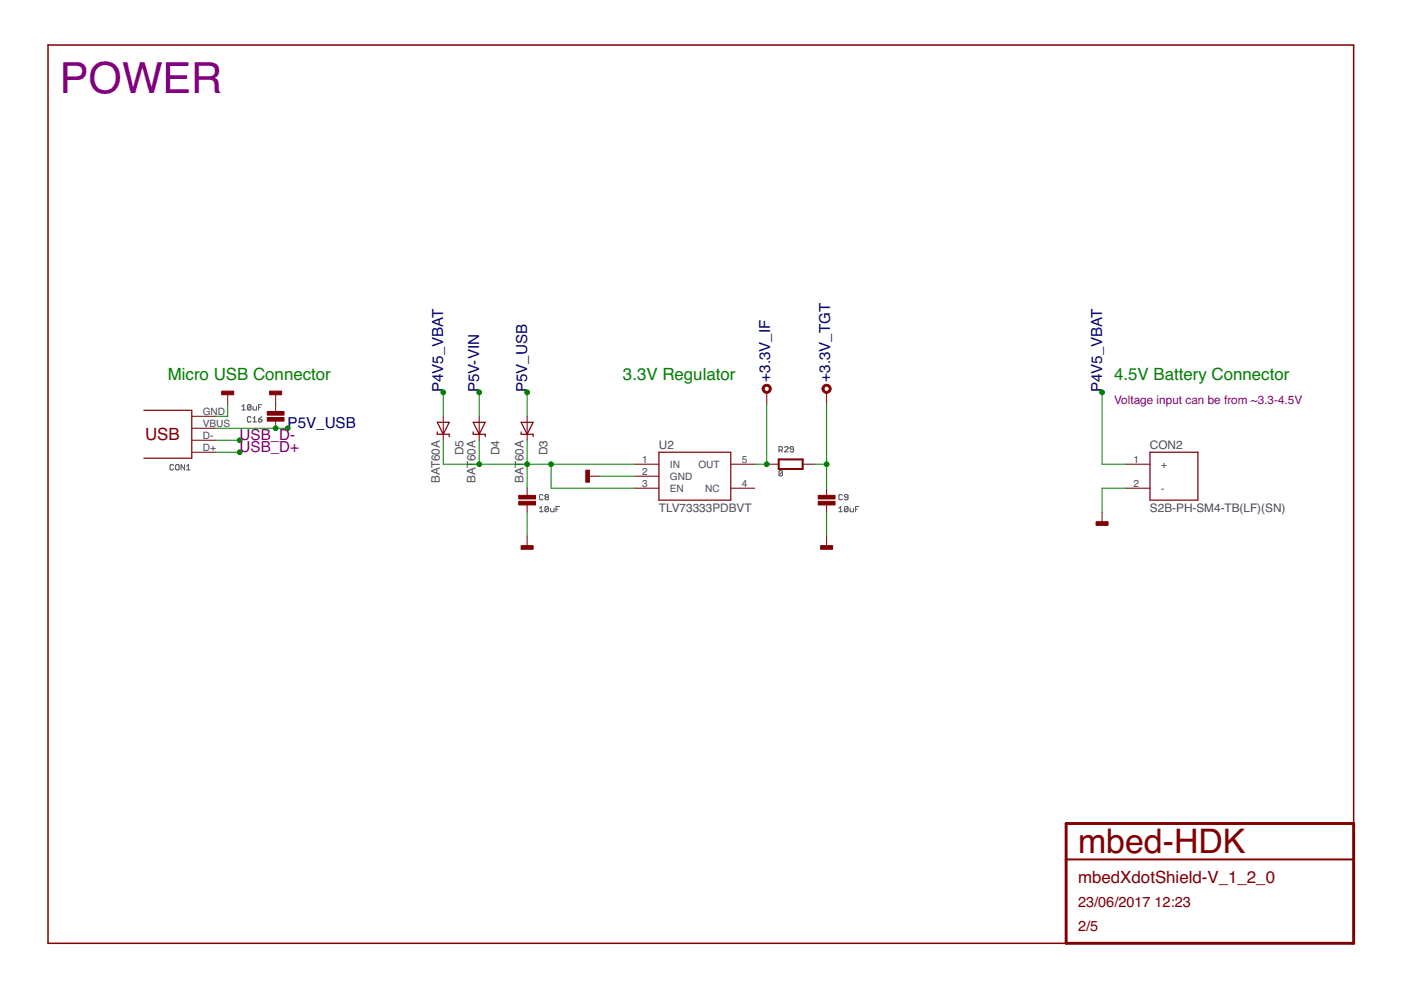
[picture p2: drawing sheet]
<svg xmlns="http://www.w3.org/2000/svg" width="297mm" height="210mm" viewBox="0 0 297 210" stroke-linecap="round" stroke-linejoin="round" font-family="sans-serif">
<g fill="none" stroke="#505050" stroke-width=".21">
<path d="M36.8 98.7l-.2-.2h-.4l-.2 .2v.7l.2 .2h.4l.2-.2M37.4 98.5h.4l.2 .2v.7l-.2 .2h-.4l-.2-.2v-.7zM39.1 98.5v1.1l-.7-1.1v1.1M39.6 99.6h.7M39.6 98.9l.3-.4v1.1M51.3 86.2l.4-.4v1.1M51.3 86.9h.7M53.2 86v.7l-.2 .2h-.4l-.1-.2M53.2 86l-.2-.2h-.4l-.1 .2v.7M53.2 88.5l-.2-.2h-.4l-.1 .2v.8l.1 .2h.4l.2-.2M53.2 86l-.7 .7M53.6 86.2v.5l.2 .2h.6v-.7"/>
<path d="M53.6 89.5h.8M53.6 88.7l.4-.4v1.2M54.8 88.9h.6l.1 .4-.1 .2h-.4l-.2-.2zM54.8 86.4h.4M55.5 85.8h-.7v1.1M55.5 88.3l-.7 .6M165.2 95.4h.5l.2-.2-.2-.5h-.5v1.1M165.5 95.4l.4 .4M165.9 100l-.2-.2h-.3l-.2 .2v.7M165.9 100v.7l-.2 .2h-.3l-.2-.2M165.9 100l-.7 .7M166.3 94.9l.2-.2h.4l.2 .2v.2l-.8 .7h.8"/>
<path d="M168.3 95.2h-.6l-.2-.1 .2-.4h.4l.2 .2v.7l-.2 .2h-.4l-.2-.2M114.4 107.8l.3-.4v1.1M114.4 108.5h.7M115.1 105l-.2-.1-.5 .1v.8l.2 .2 .5-.2M115.7 105.4l-.2-.2 .2-.3 .6 .1-.2 .4M115.7 105.4l-.2 .2 .2 .4 .6-.2-.2-.4M115.7 105.4h.4M116.3 107.6v.7l-.2 .2-.6-.2M116.3 107.6l-.2-.2-.6 .2v.7M116.3 107.6l-.8 .7M116.7 107.8v.5l.2 .2h.6v-.7M117.9 107.9h.4"/>
<path d="M118.6 107.4h-.7v1.1M177.9 108.5h.7M177.9 107.8l.3-.4v1.1M178.6 105l-.2-.1h-.3l-.2 .1v.8l.2 .2h.3l.2-.2M179.8 107.6v.7l-.2 .2h-.4l-.2-.2M179.8 107.6l-.2-.2h-.4l-.2 .2v.7M179.8 105.4h-.6l-.2-.2 .2-.3h.4l.2 .1v.8l-.2 .2h-.4l-.2-.2M179.8 107.6l-.8 .7M180.2 107.8v.5l.2 .2h.6v-.7M181.4 107.9h.3M182.1 107.4h-.7v1.1"/>
</g>
<path d="M287 174.6v-165.1h-276.8v190.5h215.8" fill="none" stroke="#800000" stroke-width=".32"/>
<path d="M226 174.6h61v25.4h-61z" fill="none" stroke="#800000" stroke-width=".61"/>
<path d="M165.1 97.4h5.1v2h-5.1zM226 182.2h61" fill="none" stroke="#800000" stroke-width=".42"/>
<g fill="#800000" stroke="#800000" stroke-width=".21">
<path d="M124.2 99.7h.8v2.5h-.8z"/>
<path d="M110 105h3.5v.8h-3.5z"/>
<path d="M110 106.3h3.5v.8h-3.5z"/>
<path d="M110.5 115.7h2.5v.8h-2.5z"/>
<path d="M173.5 105h3.5v.8h-3.5z"/>
<path d="M173.5 106.3h3.5v.8h-3.5z"/>
<path d="M174 115.7h2.5v.8h-2.5z"/>
<path d="M47 82.9h2.6v.8h-2.6z"/>
<path d="M232.4 110.6h2.5v.8h-2.5z"/>
<path d="M56.7 88.5h3.5v.8h-3.5z"/>
<path d="M56.7 87.2h3.5v.8h-3.5z"/>
<path d="M57.2 82.9h2.5v.8h-2.5z"/>
</g>
<g fill="none" stroke="#800000" stroke-width=".21">
<path d="M40.7 95.9h5M40.7 93.3h5M40.7 88.3h5M40.7 90.8h5M48.3 83.2v2.5M58.4 83.2v4M58.4 89.3v1.5M94 88.3v5M101.6 88.3v5M111.8 88.3v5M134.6 98.4h5.1M154.9 98.4h5.1"/>
<path d="M162.6 98.4h2.5M162.6 83.2v2.5M170.2 98.4h2.5M175.3 83.2v2.5M238.7 98.4h5.1M111.8 103.5v1.5M111.8 107.1v1.5M111.8 113.7v2.5M124.5 101h2.5M134.6 101h5.1M134.6 103.5h5.1M154.9 103.5h5.1"/>
<path d="M175.3 103.5v1.5M175.3 107.1v1.5M175.3 113.7v2.5M233.7 108.6v2.5M238.7 103.5h5.1"/>
</g>
<g fill="#800000" stroke="#800000" stroke-width=".21">
<path d="M174.5 81.8a.97 .97 0 0 1 1.6 .1 .97 .97 0 0 1-.6 1.5 .97 .97 0 0 1-1.2-1h.4a.56 .56 0 0 1 .8-.5 .56 .56 0 0 1 .2 .9 .56 .56 0 0 1-1-.2v-.2h-.4z" fill-rule="evenodd"/>
<path d="M161.8 81.8a.97 .97 0 0 1 1.6 .1 .97 .97 0 0 1-.6 1.5 .97 .97 0 0 1-1.2-1h.4a.56 .56 0 0 1 .8-.5 .56 .56 0 0 1 .2 .9 .56 .56 0 0 1-1-.2v-.2h-.4z" fill-rule="evenodd"/>
</g>
<path d="M30.5 87h10.2v10.2h-10.2M92.7 91.6v.5h2.5v.5M92.7 89.5h2.5l-1.2 2.6zM100.3 91.6v.5h2.6v.5M100.3 89.5h2.6l-1.3 2.6zM110.5 89.5h2.5l-1.2 2.6zM110.5 91.6v.5h2.5v.5M139.7 95.9h15.2v10.1h-15.2zM243.8 95.9h10.2v10.1h-10.2z" fill="none" stroke="#800000" stroke-width=".25"/>
<g fill="none" stroke="#008000" stroke-width=".21">
<path d="M45.7 95.9h5.1M45.7 93.3h5.1M45.7 90.8h15.3M48.3 85.7v2.6h-2.6M94 93.3v5.1h40.6M94 83.2v5.1M101.6 83.2v5.1M101.6 93.3v5.1M111.8 83.2v5.1M111.8 93.3v10.2M116.8 98.4v5.1h17.8M162.6 85.7v12.7h-2.6"/>
<path d="M172.7 98.4h2.6M175.3 85.7v17.8M233.7 83.2v15.2h5M111.8 108.6v5.1M127 101h7.6M175.3 108.6v5.1M238.7 103.5h-5v5.1"/>
</g>
<g fill="#008000" stroke="#008000" stroke-width=".21">
<circle cx="175.3" cy="98.4" r=".51"/>
<circle cx="50.8" cy="95.9" r=".51"/>
<circle cx="50.8" cy="93.3" r=".51"/>
<circle cx="116.8" cy="98.4" r=".51"/>
<circle cx="111.8" cy="98.4" r=".51"/>
<circle cx="101.6" cy="98.4" r=".51"/>
<circle cx="111.8" cy="83.2" r=".51"/>
<circle cx="61" cy="90.8" r=".51"/>
<circle cx="58.4" cy="90.8" r=".51"/>
<circle cx="101.6" cy="83.2" r=".51"/>
<circle cx="162.6" cy="98.4" r=".51"/>
<circle cx="233.7" cy="83.2" r=".51"/>
<circle cx="94" cy="83.2" r=".51"/>
</g>
<text font-size="9.1" fill="#800080" x="12.7" y="19.7">POWER</text>
<text font-size="7.2" fill="#800000" x="228.6" y="181">mbed-HDK</text>
<g font-size="3.6" fill="#008000">
<text x="35.6" y="80.7">Micro USB Connector</text>
<text x="132.1" y="80.7">3.3V Regulator</text>
<text x="236.2" y="80.7">4.5V Battery Connector</text>
</g>
<g font-size="3.6" fill="#800000">
<text x="30.8" y="93.4">USB</text>
<text x="228.6" y="187.3">mbedXdotShield-V_1_2_0</text>
</g>
<g font-size="3.2" fill="#000080">
<text x="94" y="83.2" transform="rotate(-90 94 83.2)">P4V5_VBAT</text>
<text x="101.6" y="83.2" transform="rotate(-90 101.6 83.2)">P5V-VIN</text>
<text x="111.8" y="83.2" transform="rotate(-90 111.8 83.2)">P5V_USB</text>
<text x="163.3" y="80.9" transform="rotate(-90 163.3 80.9)">+3.3V_IF</text>
<text x="176" y="80.9" transform="rotate(-90 176 80.9)">+3.3V_TGT</text>
<text x="233.7" y="83.2" transform="rotate(-90 233.7 83.2)">P4V5_VBAT</text>
<text x="61" y="90.8">P5V_USB</text>
</g>
<g font-size="3.2" fill="#800080">
<text x="50.8" y="95.9">USB_D+</text>
<text x="50.8" y="93.3">USB_D-</text>
</g>
<g font-size="3.1" fill="#800000">
<text x="228.6" y="192.4">23/06/2017</text>
<text x="228.6" y="197.5">2/5</text>
<text x="244.8" y="192.4">12:23</text>
</g>
<text font-size="2.5" fill="#800080" x="236.2" y="85.7">Voltage input can be from ~3.3-4.5V</text>
<g font-size="2.5" fill="#505050">
<text x="139.7" y="95.1">U2</text>
<text x="243.8" y="95.1">CON2</text>
<text x="98.3" y="96.5" transform="rotate(-90 98.3 96.5)">D5</text>
<text x="100.8" y="97.8" transform="rotate(-90 100.8 97.8)">60A</text>
<text x="105.9" y="96.5" transform="rotate(-90 105.9 96.5)">D4</text>
<text x="111" y="97.8" transform="rotate(-90 111 97.8)">60A</text>
<text x="116.1" y="96.5" transform="rotate(-90 116.1 96.5)">D3</text>
<text x="93.2" y="102.5" transform="rotate(-90 93.2 102.5)">BAT60A</text>
<text x="100.8" y="102.5" transform="rotate(-90 100.8 102.5)">BAT</text>
<text x="111" y="102.5" transform="rotate(-90 111 102.5)">BAT</text>
<text x="139.7" y="108.6">TLV73333PDBVT</text>
<text x="243.8" y="108.6">S2B-PH-SM4-TB(LF)(SN)</text>
</g>
<g font-size="2.1" fill="#505050">
<text x="43" y="87.9">GND</text>
<text x="43" y="95.5">D+</text>
<text x="43" y="93">D-</text>
<text x="43" y="90.5">VBUS</text>
<text x="136.2" y="100.6">2</text>
<text x="136.2" y="98.1">1</text>
<text x="142" y="101.7">GND</text>
<text x="142" y="99.2">IN</text>
<text x="148.1" y="99.2">OUT</text>
<text x="157.3" y="98.1">5</text>
<text x="240.3" y="98.1">1</text>
<text x="246.2" y="99.2">+</text>
<text x="136.2" y="103.2">3</text>
<text x="142" y="104.3">EN</text>
<text x="149.5" y="104.3">NC</text>
<text x="157.3" y="103.2">4</text>
<text x="240.3" y="103.2">2</text>
<text x="246.2" y="104.3">-</text>
</g>
</svg>
